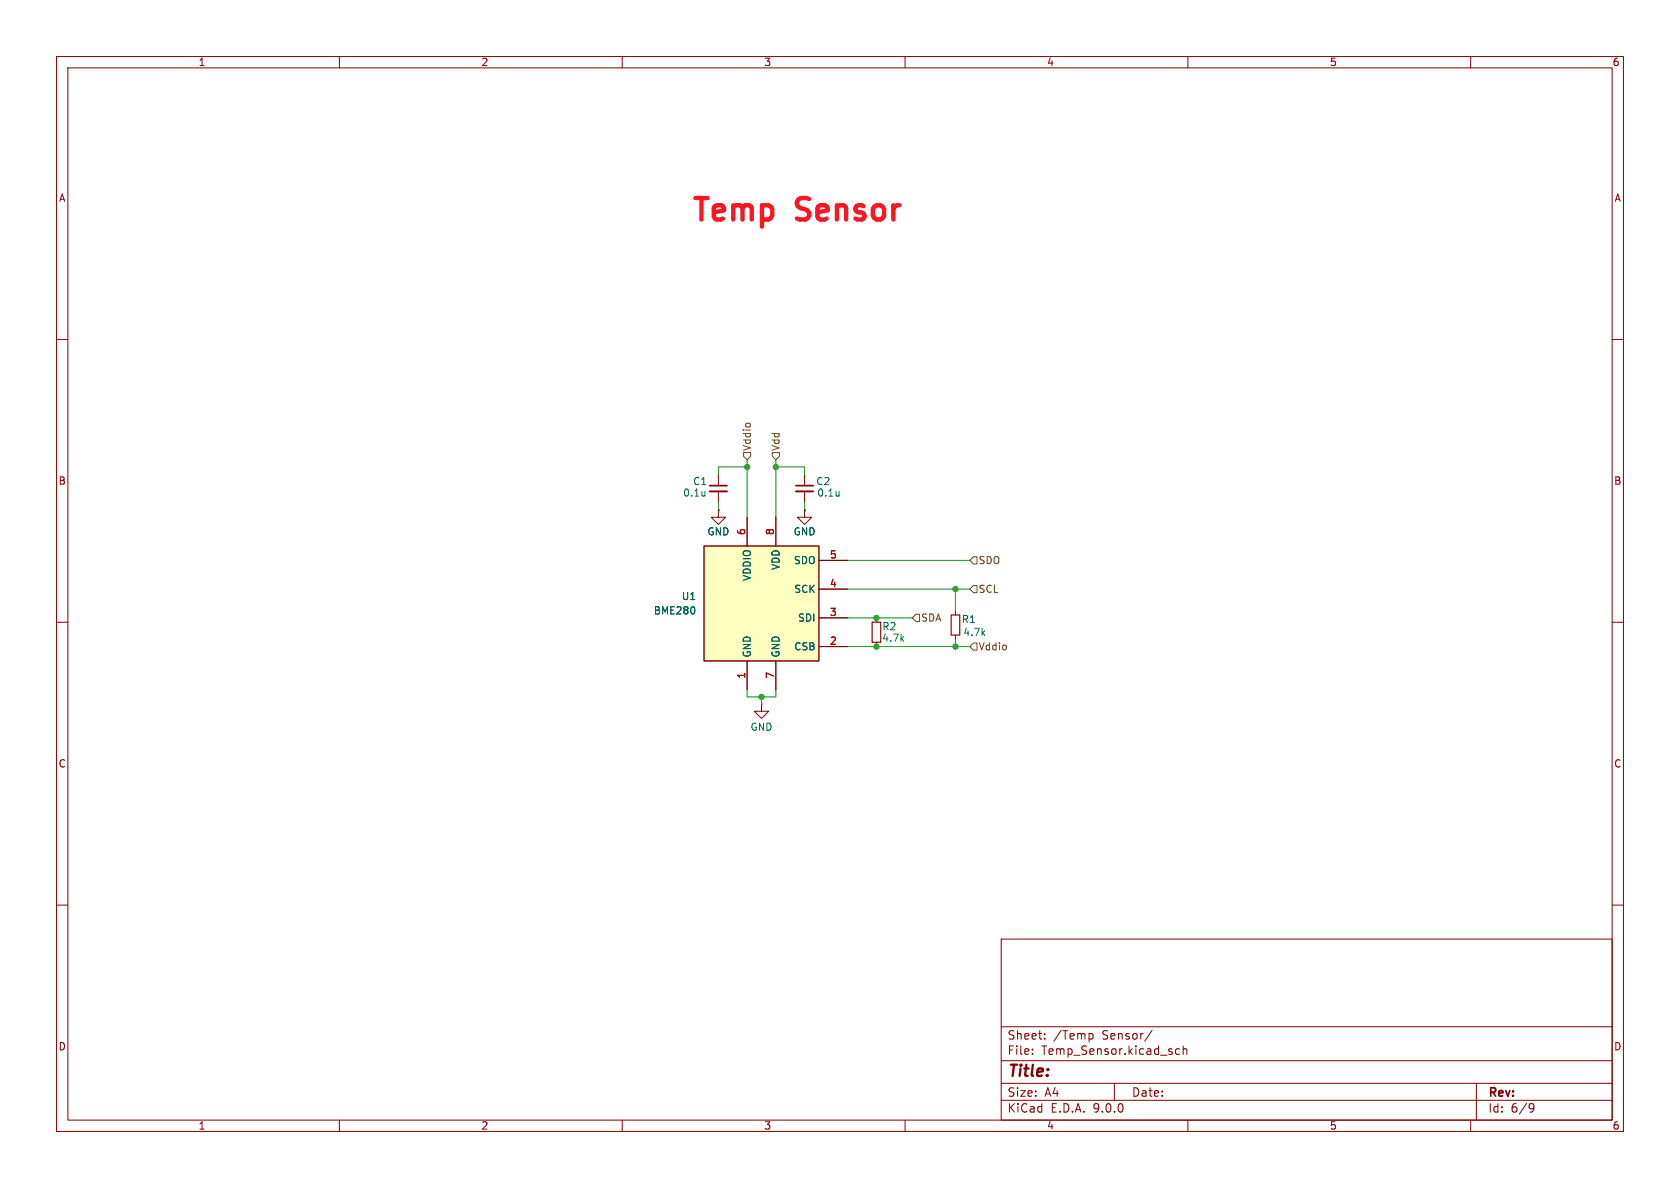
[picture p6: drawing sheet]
<svg xmlns="http://www.w3.org/2000/svg" width="297mm" height="210mm" viewBox="0 0 297 210" stroke-linecap="round" stroke-linejoin="round" font-family="sans-serif">
<g fill="none" stroke="#840000" stroke-width=".18">
<path d="M10 10h277v190h-277zM12 12h273v186h-273zM60 10v2M110 10v2M160 10v2M210 10v2M260 10v2M10 60h2M285 60h2M127 90.2v1.2h1.3l-1.3 1.3-1.3-1.3h1.3M127 90.2h.1M142.2 90.2v1.2h1.3l-1.3 1.3-1.2-1.3h1.2"/>
<path d="M142.2 90.2h.1M142.2 83.8v2.1M142.2 86.9v2M10 110h2M154.9 109.2v.8M154.9 113.5v.8M168.9 108v.7M168.9 112.3v.7M285 110h2M134.6 124.5v1.2h1.3l-1.3 1.3-1.3-1.3h1.3M134.6 124.5h.1M10 160h2"/>
<path d="M177 166h108v32h-108zM285 160h2M60 198v2M110 198v2M160 198v2M177 194.5h108M177 191.5h108M177 187.5h108M177 181.5h108M182.5 186.3v.1M182.5 185.5v.1M184.7 183.6v.1"/>
<path d="M184.7 182.8v.1M192.7 182.7l.4 .1 .1 .2v.6l-.5 .1M197 191.5v3M203.7 182.1l-1.3 2M208.5 185.5l-.4-.1-.3 .3v.4l.2 .2h.5M209.2 185.5l.2-.1 .3 .1 .1 .9M209.2 184.9v1.5M210 198v2M260 198v2M261 191.5v6.5M270.6 195.1l.5 .1a.99 .99 0 0 1-.4 1.4h-.2M271.2 195.7l-.3 .3h-.3"/>
</g>
<path d="M154.2 110h1.5v3.5h-1.5zM168.1 108.7h1.6v3.6h-1.6z" fill="none" stroke="#840000" stroke-width=".2"/>
<path d="M140.7 85.9h3.1" fill="none" stroke="#840000" stroke-width=".3"/>
<path d="M140.7 86.9h3.1" fill="none" stroke="#840000" stroke-width=".33"/>
<path d="M148.3 86.9v.8M148.3 87.6h.1" fill="none" stroke="#006464" stroke-width=".18"/>
<path d="M124.5 96.5h20.3v20.3h-20.3z" fill="#ffffc2"/>
<path d="M124.5 96.5h20.3v20.3h-20.3z" fill="none" stroke="#840000" stroke-width=".25"/>
<path d="M127 90.2h.1M127 83.8v2.1M127 86.9v2M132.1 91.4v5.1M137.2 91.4v5.1M142.2 90.2h.1M144.8 99.1h5.1M132.1 116.8v5.1M137.2 116.8v5.1M144.8 104.1h5.1M144.8 109.2h5.1M144.8 114.3h5.1" fill="none" stroke="#840000" stroke-width=".18"/>
<path d="M124.6 86.9v.8M124.6 87.6h.1M122.8 107.5v.8" fill="none" stroke="#006464" stroke-width=".18"/>
<path d="M125.5 85.9h3" fill="none" stroke="#840000" stroke-width=".3"/>
<path d="M125.5 86.9h3" fill="none" stroke="#840000" stroke-width=".33"/>
<path d="M131.4 80h1.3v.6l-.6 .7-.7-.7zM136.5 80h1.3v.6l-.6 .7-.7-.7zM172.1 98.4h.6v1.3h-.6l-.7-.6zM161.9 108.6h.7v1.3h-.7l-.6-.7zM172.1 113.7h.6v1.2h-.6l-.7-.6zM172.1 103.5h.6v1.3h-.6l-.7-.7z" fill="none" stroke="#725600" stroke-width=".18"/>
<g fill="none" stroke="#009600" stroke-width=".18">
<path d="M127 88.9v1.3M132.1 82.6h-5.1v1.2M132.1 81.3v10.1M137.2 81.3v10.1M137.2 82.6h5v1.2M142.2 88.9v1.3M149.9 99.1h21.5M149.9 114.3h21.5M149.9 109.2h11.4M149.9 104.1h21.5M168.9 104.1v3.9M168.9 113v1.3"/>
<path d="M132.1 121.9v1.3h5.1v-1.3M134.6 123.2v1.3"/>
</g>
<g fill="#009600" stroke="#009600" stroke-width=".18">
<circle cx="132.1" cy="82.6" r=".46"/>
<circle cx="154.9" cy="114.3" r=".46"/>
<circle cx="154.9" cy="109.2" r=".46"/>
<circle cx="168.9" cy="114.3" r=".46"/>
<circle cx="137.2" cy="82.6" r=".46"/>
<circle cx="168.9" cy="104.1" r=".46"/>
<circle cx="134.6" cy="123.2" r=".46"/>
</g>
<g font-size="5.3" fill="#ff141f">
<text x="121.8" y="40.1">Temp</text>
<text x="140.9" y="40.1">Sensor</text>
</g>
<text font-size="2.8" fill="#840000" x="178" y="190.9">Title:</text>
<g font-size="2.1" fill="#840000">
<text x="178" y="184">Sheet:</text>
<text x="186.2" y="184">/Temp</text>
<text x="194.9" y="184">Sensor/</text>
<text x="178" y="186.7">File:</text>
<text x="184.1" y="186.7">Temp_Sensor.kicad_sch</text>
<text x="178" y="196.9">KiCad</text>
<text x="178" y="194.1">Size:</text>
<text x="184.7" y="194.1">A4</text>
<text x="185.7" y="196.9">E.D.A.</text>
<text x="193.3" y="196.9">9.0.0</text>
<text x="200" y="194.1">Date:</text>
<text x="263" y="194.3">Rev:</text>
<text x="263" y="196.9">Id:</text>
<text x="267.1" y="196.9">6/9</text>
</g>
<g font-size="1.8" fill="#840000">
<text x="35" y="11.9">1</text>
<text x="85" y="11.9">2</text>
<text x="135" y="11.9">3</text>
<text x="185" y="11.9">4</text>
<text x="235" y="11.9">5</text>
<text x="285" y="11.9">6</text>
<text x="10.3" y="35.9">A</text>
<text x="285.3" y="35.9">A</text>
<text x="10.3" y="85.9">B</text>
<text x="285.3" y="85.9">B</text>
<text x="10.3" y="135.9">C</text>
<text x="285.3" y="135.9">C</text>
<text x="10.3" y="185.9">D</text>
<text x="285.3" y="185.9">D</text>
<text x="35" y="199.9">1</text>
<text x="85" y="199.9">2</text>
<text x="135" y="199.9">3</text>
<text x="185" y="199.9">4</text>
<text x="235" y="199.9">5</text>
<text x="285" y="199.9">6</text>
</g>
<g font-size="1.8" fill="#725600">
<text x="132.9" y="79.8" transform="rotate(-90 132.9 79.8)">Vddio</text>
<text x="138" y="79.8" transform="rotate(-90 138 79.8)">Vdd</text>
<text x="172.9" y="99.9">SDO</text>
<text x="172.9" y="105">SCL</text>
<text x="162.8" y="110.1">SDA</text>
<text x="172.9" y="115.2">Vddio</text>
</g>
<g font-size="1.8" fill="#006464">
<text x="120.7" y="88">0.1u</text>
<text x="122.4" y="86">C1</text>
<text x="144.2" y="86">C2</text>
<text x="144.4" y="88">0.1u</text>
<text x="125" y="94.8">GND</text>
<text x="140.2" y="94.8">GND</text>
<text x="138" y="100.9" transform="rotate(-90 138 100.9)">VDD</text>
<text x="140.3" y="99.9">SDO</text>
<text x="120.4" y="106.3">U1</text>
<text x="132.9" y="102.8" transform="rotate(-90 132.9 102.8)">VDDIO</text>
<text x="140.3" y="105">SCK</text>
<text x="115.5" y="108.8">BME280</text>
<text x="141" y="110.1">SDI</text>
<text x="155.9" y="113.6">4.7k</text>
<text x="155.9" y="111.6">R2</text>
<text x="169.9" y="110.3">R1</text>
<text x="170.2" y="112.6">4.7k</text>
<text x="132.9" y="116.3" transform="rotate(-90 132.9 116.3)">GND</text>
<text x="138" y="116.3" transform="rotate(-90 138 116.3)">GND</text>
<text x="140.3" y="115.2">CSB</text>
<text x="132.6" y="129.4">GND</text>
</g>
<g font-size="1.8" fill="#a90000">
<text x="131.8" y="94.7" transform="rotate(-90 131.8 94.7)">6</text>
<text x="136.9" y="94.7" transform="rotate(-90 136.9 94.7)">8</text>
<text x="146.6" y="98.8">5</text>
<text x="146.6" y="103.9">4</text>
<text x="146.6" y="109">3</text>
<text x="146.6" y="114">2</text>
<text x="131.8" y="120.1" transform="rotate(-90 131.8 120.1)">1</text>
<text x="136.9" y="120.1" transform="rotate(-90 136.9 120.1)">7</text>
</g>
</svg>
